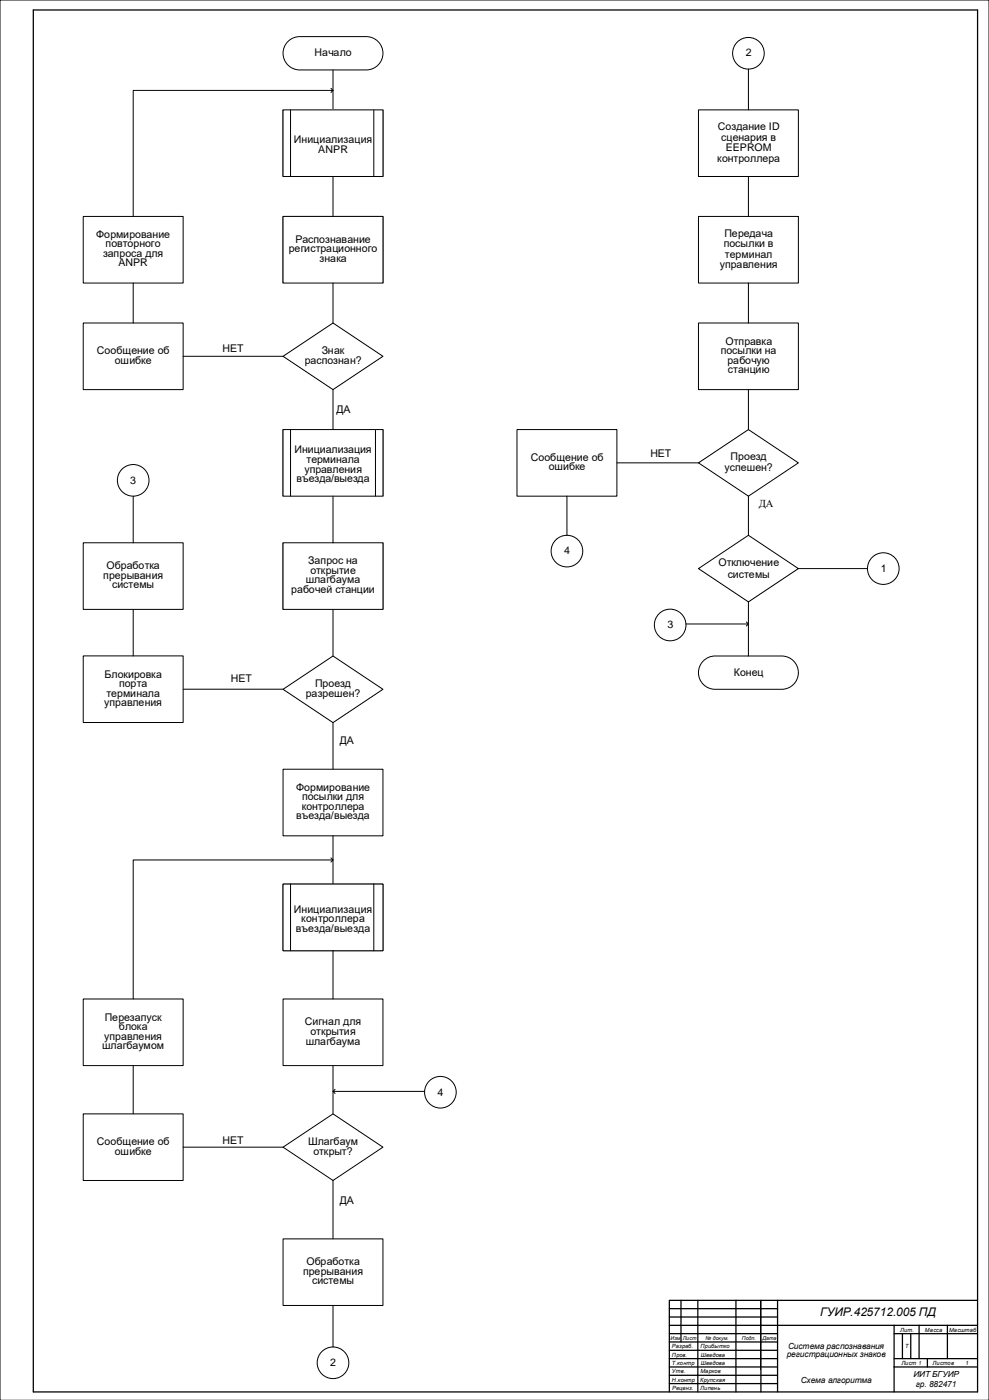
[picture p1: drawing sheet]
<svg xmlns="http://www.w3.org/2000/svg" width="594mm" height="841mm" viewBox="0 0 594 841" stroke-linecap="round" stroke-linejoin="round" font-family="sans-serif">
<path d="M0 841v-841h594v841" fill="none" stroke="#000" stroke-width=".6"/>
<g fill="none" stroke="#000" stroke-width=".76">
<path d="M20 6h567v830h-567zM402 796h185M402 791h65M402 786h65M409 781v25M419 781v55M442 781v55M457 781v55M467 781v55M537 796v40M552 796v20M569 796v20"/>
<path d="M587 781h-185v55M402 806h65M402 801h65M402 811h65M402 816h65M537 801h50M537 816h50M542 801v15M547 801v15M557 816v5M402 821h65M402 826h65"/>
<path d="M402 831h65M537 821h50"/>
</g>
<path d="M173 25l2-2 4-1h41a10 10 0 0 1 10 10 10 10 0 0 1-10 10h-40a10 10 0 0 1-9-6 10 10 0 0 1 2-11z" fill-rule="evenodd" fill="#fff"/>
<path d="M173 25l2-2 4-1h41a10 10 0 0 1 10 10 10 10 0 0 1-10 10h-40a10 10 0 0 1-9-6 10 10 0 0 1 2-11zM200 42v24" fill="none" stroke="#000" stroke-width=".6"/>
<path d="M170 414l30-20 30 20-30 20z" fill-rule="evenodd" fill="#fff"/>
<path d="M170 414l30-20 30 20-30 20z" fill="none" stroke="#000" stroke-width=".6"/>
<path d="M50 394h60v40h-60z" fill-rule="evenodd" fill="#fff"/>
<path d="M50 394h60v40h-60z" fill="none" stroke="#000" stroke-width=".6"/>
<path d="M170 66h60v40h-60z" fill-rule="evenodd" fill="#fff"/>
<path d="M170 66h60v40h-60zM175 66v40M225 66v40" fill="none" stroke="#000" stroke-width=".6"/>
<path d="M170 66h60v40h-60z" fill-rule="evenodd" fill="#fff"/>
<path d="M170 66h60v40h-60zM175 66v40M225 66v40" fill="none" stroke="#000" stroke-width=".6"/>
<path d="M170 258h60v40h-60z" fill-rule="evenodd" fill="#fff"/>
<path d="M170 258h60v40h-60zM175 258v40M225 258v40" fill="none" stroke="#000" stroke-width=".6"/>
<path d="M170 258h60v40h-60z" fill-rule="evenodd" fill="#fff"/>
<path d="M170 258h60v40h-60zM175 258v40M225 258v40" fill="none" stroke="#000" stroke-width=".6"/>
<path d="M170 326h60v40h-60z" fill-rule="evenodd" fill="#fff"/>
<path d="M170 326h60v40h-60z" fill="none" stroke="#000" stroke-width=".6"/>
<path d="M170 326h60v40h-60z" fill-rule="evenodd" fill="#fff"/>
<path d="M170 326h60v40h-60z" fill="none" stroke="#000" stroke-width=".6"/>
<path d="M170 130h60v40h-60z" fill-rule="evenodd" fill="#fff"/>
<path d="M170 130h60v40h-60z" fill="none" stroke="#000" stroke-width=".6"/>
<path d="M170 130h60v40h-60z" fill-rule="evenodd" fill="#fff"/>
<path d="M200 106v24M170 130h60v40h-60z" fill="none" stroke="#000" stroke-width=".6"/>
<path d="M170 214l30-20 30 20-30 20z" fill-rule="evenodd" fill="#fff"/>
<path d="M170 214l30-20 30 20-30 20zM200 234v24M200 298v28M200 366v28" fill="none" stroke="#000" stroke-width=".6"/>
<path d="M50 326h60v40h-60z" fill-rule="evenodd" fill="#fff"/>
<path d="M50 326h60v40h-60zM80 366v28" fill="none" stroke="#000" stroke-width=".6"/>
<path d="M50 194h60v40h-60z" fill-rule="evenodd" fill="#fff"/>
<path d="M50 194h60v40h-60z" fill="none" stroke="#000" stroke-width=".6"/>
<path d="M50 130h60v40h-60z" fill-rule="evenodd" fill="#fff"/>
<path d="M199 53l1 1-1 2M200 54h-120v76M50 130h60v40h-60zM80 170v24" fill="none" stroke="#000" stroke-width=".6"/>
<circle cx="80" cy="288" r="10" fill="#fff"/>
<g fill="none" stroke="#000" stroke-width=".6">
<path d="M80 298v28M110 414h60"/>
<circle cx="80" cy="288" r="10"/>
</g>
<path d="M170 462h60v40h-60z" fill-rule="evenodd" fill="#fff"/>
<path d="M170 462h60v40h-60zM200 502v29" fill="none" stroke="#000" stroke-width=".6"/>
<path d="M170 689l30-20 30 20-30 20z" fill-rule="evenodd" fill="#fff"/>
<path d="M170 689l30-20 30 20-30 20z" fill="none" stroke="#000" stroke-width=".6"/>
<path d="M50 669h60v40h-60z" fill-rule="evenodd" fill="#fff"/>
<path d="M50 669h60v40h-60z" fill="none" stroke="#000" stroke-width=".6"/>
<path d="M419 66h60v40h-60z" fill-rule="evenodd" fill="#fff"/>
<path d="M419 66h60v40h-60z" fill="none" stroke="#000" stroke-width=".6"/>
<path d="M170 600h60v40h-60z" fill-rule="evenodd" fill="#fff"/>
<path d="M170 600h60v40h-60z" fill="none" stroke="#000" stroke-width=".6"/>
<path d="M170 531h60v40h-60z" fill-rule="evenodd" fill="#fff"/>
<path d="M170 531h60v40h-60zM175 531v40M225 531v40" fill="none" stroke="#000" stroke-width=".6"/>
<path d="M170 531h60v40h-60z" fill-rule="evenodd" fill="#fff"/>
<path d="M170 531h60v40h-60zM175 531v40M225 531v40" fill="none" stroke="#000" stroke-width=".6"/>
<path d="M170 744h60v40h-60z" fill-rule="evenodd" fill="#fff"/>
<path d="M200 640v29M170 744h60v40h-60z" fill="none" stroke="#000" stroke-width=".6"/>
<path d="M50 600h60v40h-60z" fill-rule="evenodd" fill="#fff"/>
<path d="M200 434v28M199 515l1 1-1 2M200 516h-120v84M50 600h60v40h-60zM80 640v29" fill="none" stroke="#000" stroke-width=".6"/>
<path d="M419 278l30-20 30 20-30 20z" fill-rule="evenodd" fill="#fff"/>
<path d="M419 278l30-20 30 20-30 20z" fill="none" stroke="#000" stroke-width=".6"/>
<circle cx="530" cy="341" r="10" fill="#fff"/>
<circle cx="530" cy="341" r="10" fill="none" stroke="#000" stroke-width=".6"/>
<circle cx="449" cy="32" r="10" fill="#fff"/>
<circle cx="449" cy="32" r="10" fill="none" stroke="#000" stroke-width=".6"/>
<path d="M419 341l30-19 30 19-30 20z" fill-rule="evenodd" fill="#fff"/>
<path d="M419 341l30-19 30 19-30 20z" fill="none" stroke="#000" stroke-width=".6"/>
<path d="M422 397l3-2 3-1h42a10 10 0 0 1 9 10 10 10 0 0 1-9 10h-41a10 10 0 0 1-9-6 10 10 0 0 1 2-11z" fill-rule="evenodd" fill="#fff"/>
<path d="M449 298v24M422 397l3-2 3-1h42a10 10 0 0 1 9 10 10 10 0 0 1-9 10h-41a10 10 0 0 1-9-6 10 10 0 0 1 2-11z" fill="none" stroke="#000" stroke-width=".6"/>
<path d="M419 194h60v40h-60z" fill-rule="evenodd" fill="#fff"/>
<path d="M419 194h60v40h-60z" fill="none" stroke="#000" stroke-width=".6"/>
<path d="M311 258h60v40h-60z" fill-rule="evenodd" fill="#fff"/>
<path d="M311 258h60v40h-60zM371 278h48" fill="none" stroke="#000" stroke-width=".6"/>
<circle cx="341" cy="331" r="10" fill="#fff"/>
<g fill="none" stroke="#000" stroke-width=".6">
<path d="M341 298v24M449 361v33"/>
<circle cx="341" cy="331" r="10"/>
</g>
<circle cx="402" cy="375" r="10" fill="#fff"/>
<g fill="none" stroke="#000" stroke-width=".6">
<path d="M412 375h37M448 374l1 1-1 1"/>
<circle cx="402" cy="375" r="10"/>
</g>
<path d="M419 130h60v40h-60z" fill-rule="evenodd" fill="#fff"/>
<path d="M419 130h60v40h-60z" fill="none" stroke="#000" stroke-width=".6"/>
<circle cx="264" cy="656" r="10" fill="#fff"/>
<g fill="none" stroke="#000" stroke-width=".6">
<path d="M200 170v24M110 214h60M200 571v29M200 655h55M201 654l-1 1 1 2M110 689h60M200 709v35M457 781v42"/>
<circle cx="264" cy="656" r="10"/>
</g>
<circle cx="200" cy="818" r="10" fill="#fff"/>
<g fill="none" stroke="#000" stroke-width=".6">
<path d="M449 42v24M449 106v24M449 170v24M449 234v24M479 341h42M200 784v25"/>
<circle cx="200" cy="818" r="10"/>
</g>
<text font-size="7.1" x="493" y="791">ГУИР.425712.005 ПД</text>
<g font-size="6.4">
<text x="433" y="84">сценария в</text>
<text x="191" y="92">ANPR</text>
<text x="63" y="149">повторного</text>
<text x="435" y="148">посылки в</text>
<text x="173" y="151">регистрационного</text>
<text x="58" y="213">Сообщение об</text>
<text x="193" y="213">Знак</text>
<text x="433" y="213">посылки на</text>
<text x="391" y="274">НЕТ</text>
<text x="184" y="278">терминала</text>
<text x="319" y="277">Сообщение об</text>
<text x="439" y="277">Проезд</text>
<text x="78" y="290">3</text>
<text x="67" y="353">системы</text>
<text x="175" y="356">рабочей станции</text>
<text x="401" y="377">3</text>
<text x="72" y="413">порта</text>
<text x="139" y="410">НЕТ</text>
<text x="181" y="481">посылки для</text>
<text x="181" y="554">контроллера</text>
<text x="63" y="613">Перезапуск</text>
<text x="204" y="723">ДА</text>
<text x="182" y="766">прерывания</text>
<text x="187" y="771">системы</text>
</g>
<g font-size="6.3">
<text x="189" y="34">Начало</text>
<text x="448" y="34">2</text>
<text x="431" y="78">Создание ID</text>
<text x="176" y="86">Инициализация</text>
<text x="436" y="91">EEPROM</text>
<text x="431" y="97">контроллера</text>
<text x="58" y="143">Формирование</text>
<text x="435" y="142">Передача</text>
<text x="177" y="146">Распознавание</text>
<text x="62" y="154">запроса для</text>
<text x="435" y="155">терминал</text>
<text x="71" y="160">ANPR</text>
<text x="192" y="157">знака</text>
<text x="432" y="161">управления</text>
<text x="436" y="207">Отправка</text>
<text x="134" y="212">НЕТ</text>
<text x="69" y="218">ошибке</text>
<text x="183" y="218">распознан?</text>
<text x="437" y="218">рабочую</text>
<text x="437" y="224">станцию</text>
<text x="202" y="248">ДА</text>
<text x="177" y="272">Инициализация</text>
<text x="183" y="284">управления</text>
<text x="330" y="282">ошибке</text>
<text x="435" y="283">успешен?</text>
<text x="178" y="290">въезда/выезда</text>
<text x="456" y="304">ДА</text>
<text x="339" y="333">4</text>
<text x="64" y="342">Обработка</text>
<text x="185" y="339">Запрос на</text>
<text x="431" y="340">Отключение</text>
<text x="62" y="348">прерывания</text>
<text x="186" y="345">открытие</text>
<text x="437" y="347">системы</text>
<text x="529" y="344">1</text>
<text x="184" y="350">шлагбаума</text>
<text x="63" y="407">Блокировка</text>
<text x="441" y="406">Конец</text>
<text x="189" y="413">Проезд</text>
<text x="64" y="418">терминала</text>
<text x="184" y="418">разрешен?</text>
<text x="63" y="424">управления</text>
<text x="204" y="447">ДА</text>
<text x="178" y="475">Формирование</text>
<text x="181" y="486">контроллера</text>
<text x="178" y="492">въезда/выезда</text>
<text x="176" y="548">Инициализация</text>
<text x="178" y="560">въезда/выезда</text>
<text x="183" y="616">Сигнал для</text>
<text x="71" y="619">блока</text>
<text x="186" y="622">открытия</text>
<text x="63" y="624">управления</text>
<text x="184" y="627">шлагбаума</text>
<text x="61" y="630">шлагбаумом</text>
<text x="263" y="658">4</text>
<text x="58" y="688">Сообщение об</text>
<text x="134" y="687">НЕТ</text>
<text x="185" y="688">Шлагбаум</text>
<text x="69" y="694">ошибке</text>
<text x="188" y="694">открыт?</text>
<text x="184" y="760">Обработка</text>
<text x="198" y="821">2</text>
</g>
<g font-size="5">
<text x="473" y="815">регистрационных знаков</text>
<text x="473" y="810">Система распознавания</text>
<text x="549" y="827">ИИТ БГУИР</text>
<text x="481" y="830">Схема алгоритма</text>
<text x="550" y="833">гр. 882471</text>
</g>
<g font-size="3.4">
<text x="541" y="800">Лит.</text>
<text x="556" y="800">Масса</text>
<text x="570" y="800">Масштаб</text>
<text x="404" y="810">Разраб.</text>
<text x="421" y="810">Прибытко</text>
<text x="544" y="810">Т</text>
<text x="404" y="815">Пров.</text>
<text x="421" y="815">Шведова</text>
<text x="404" y="820">Т.контр</text>
<text x="421" y="820">Шведова</text>
<text x="541" y="820">Лист 1</text>
<text x="560" y="820">Листов</text>
<text x="580" y="820">1</text>
<text x="404" y="825">Утв.</text>
<text x="421" y="825">Марков</text>
<text x="404" y="830">Н.контр</text>
<text x="421" y="830">Крупская</text>
<text x="404" y="835">Реценз.</text>
<text x="421" y="835">Липень</text>
</g>
<g font-size="3.2">
<text x="403" y="805">Изм</text>
<text x="410" y="805">Лист</text>
<text x="424" y="805">№ докум.</text>
<text x="446" y="805">Подп.</text>
<text x="458" y="805">Дата</text>
</g>
</svg>
